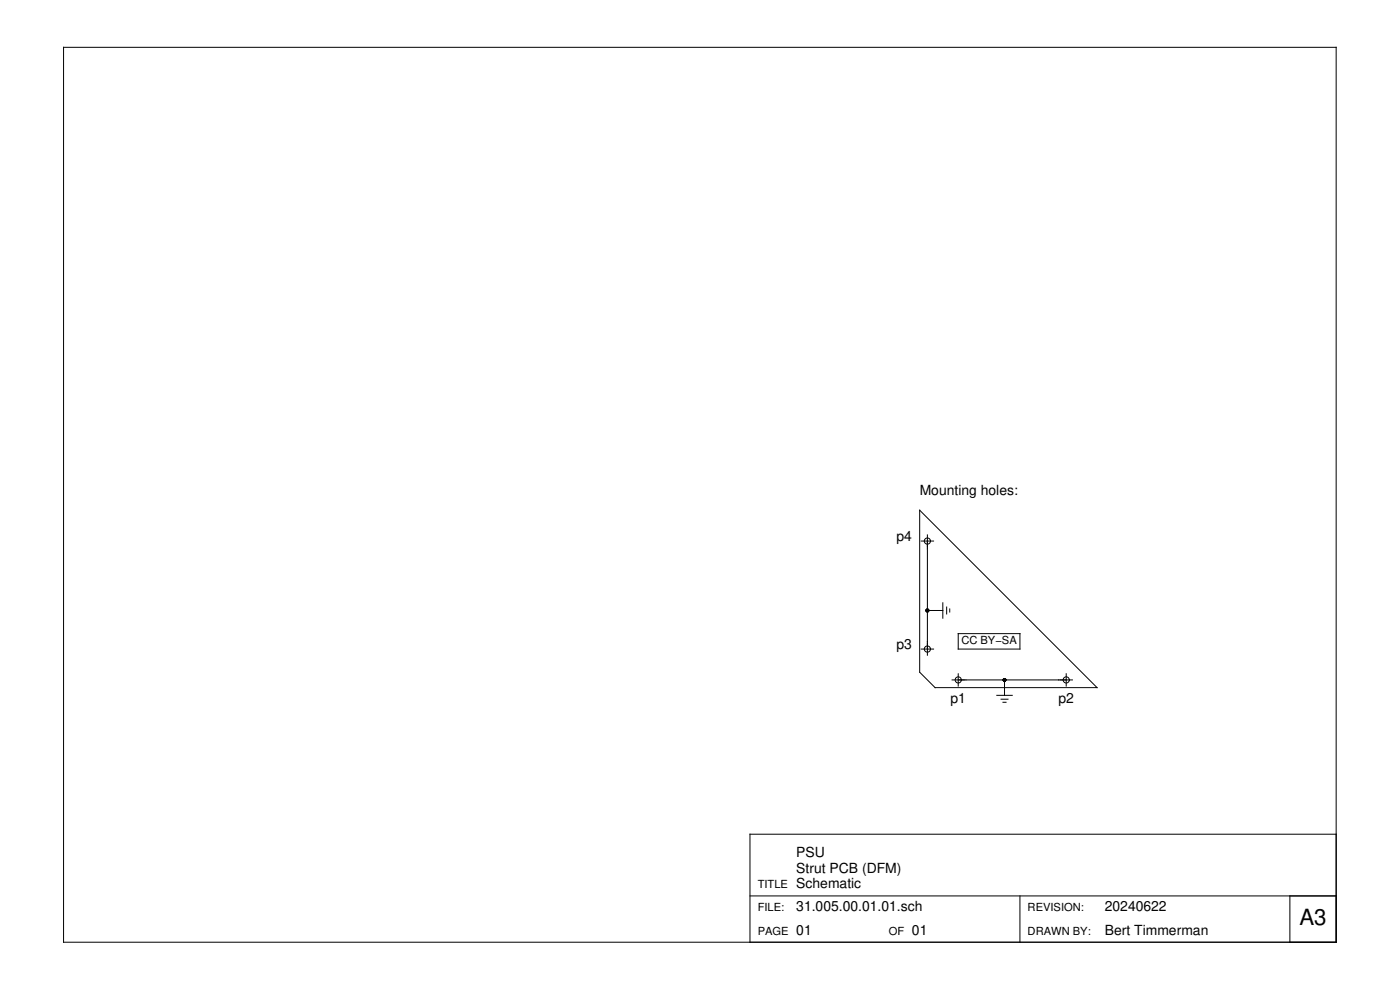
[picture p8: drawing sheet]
<svg xmlns="http://www.w3.org/2000/svg" width="420mm" height="297mm" viewBox="0 0 420 297" stroke-linecap="round" stroke-linejoin="round" font-family="sans-serif">
<g fill="none" stroke="#000" stroke-width=".3">
<path d="M19.1 14.2h381.9v268.5h-381.9zM276 153.1l53.2 53.2h-48.6l-4.6-4.6zM276.5 162.3h3.7M278.3 160.5v36.1M276.5 194.7h3.7M278.3 183.2h4.7M283 180.9v4.6M284.1 182.1v2.1M285 182.7v.9M287.6 190.1h18.5v4.6h-18.5zM285.7 204h36.1M287.6 202.2v3.7"/>
<path d="M299.2 208.6h4.6M300.4 209.8h2.1M301 210.7h.9M301.5 204v4.6M320 202.2v3.7M401 250.3h-175.9v32.4M225.1 268.8h175.9M306.1 268.8v13.9M387.1 268.8v13.9"/>
<circle cx="278.3" cy="162.3" r=".93"/>
<circle cx="278.3" cy="194.7" r=".93"/>
<circle cx="287.6" cy="204" r=".93"/>
<circle cx="320" cy="204" r=".93"/>
</g>
<g fill="#000">
<circle cx="278.3" cy="183.2" r=".58"/>
<circle cx="301.5" cy="204" r=".58"/>
</g>
<text font-size="6.7" x="390" y="277.5">A3</text>
<g font-size="4.2">
<text x="276" y="148.4">Mounting holes:</text>
<text x="269.1" y="162.3">p4</text>
<text x="269.1" y="194.7">p3</text>
<text x="285.3" y="210.9">p1</text>
<text x="317.7" y="210.9">p2</text>
<text x="239" y="257.2">PSU</text>
<text x="239" y="261.9">Strut PCB (DFM)</text>
<text x="239" y="266.5">Schematic</text>
<text x="239" y="273.4">31.005.00.01.01.sch</text>
<text x="331.6" y="273.4">20240622</text>
<text x="239" y="280.4">01</text>
<text x="273.7" y="280.4">01</text>
<text x="331.6" y="280.4">Bert Timmerman</text>
</g>
<g font-size="3.3">
<text x="288.5" y="193.3">CC BY−SA</text>
<text x="227.4" y="266.5">TITLE</text>
<text x="227.4" y="273.4">FILE:</text>
<text x="308.4" y="273.4">REVISION:</text>
<text x="227.4" y="280.4">PAGE</text>
<text x="266.7" y="280.4">OF</text>
<text x="308.4" y="280.4">DRAWN BY:</text>
</g>
</svg>
